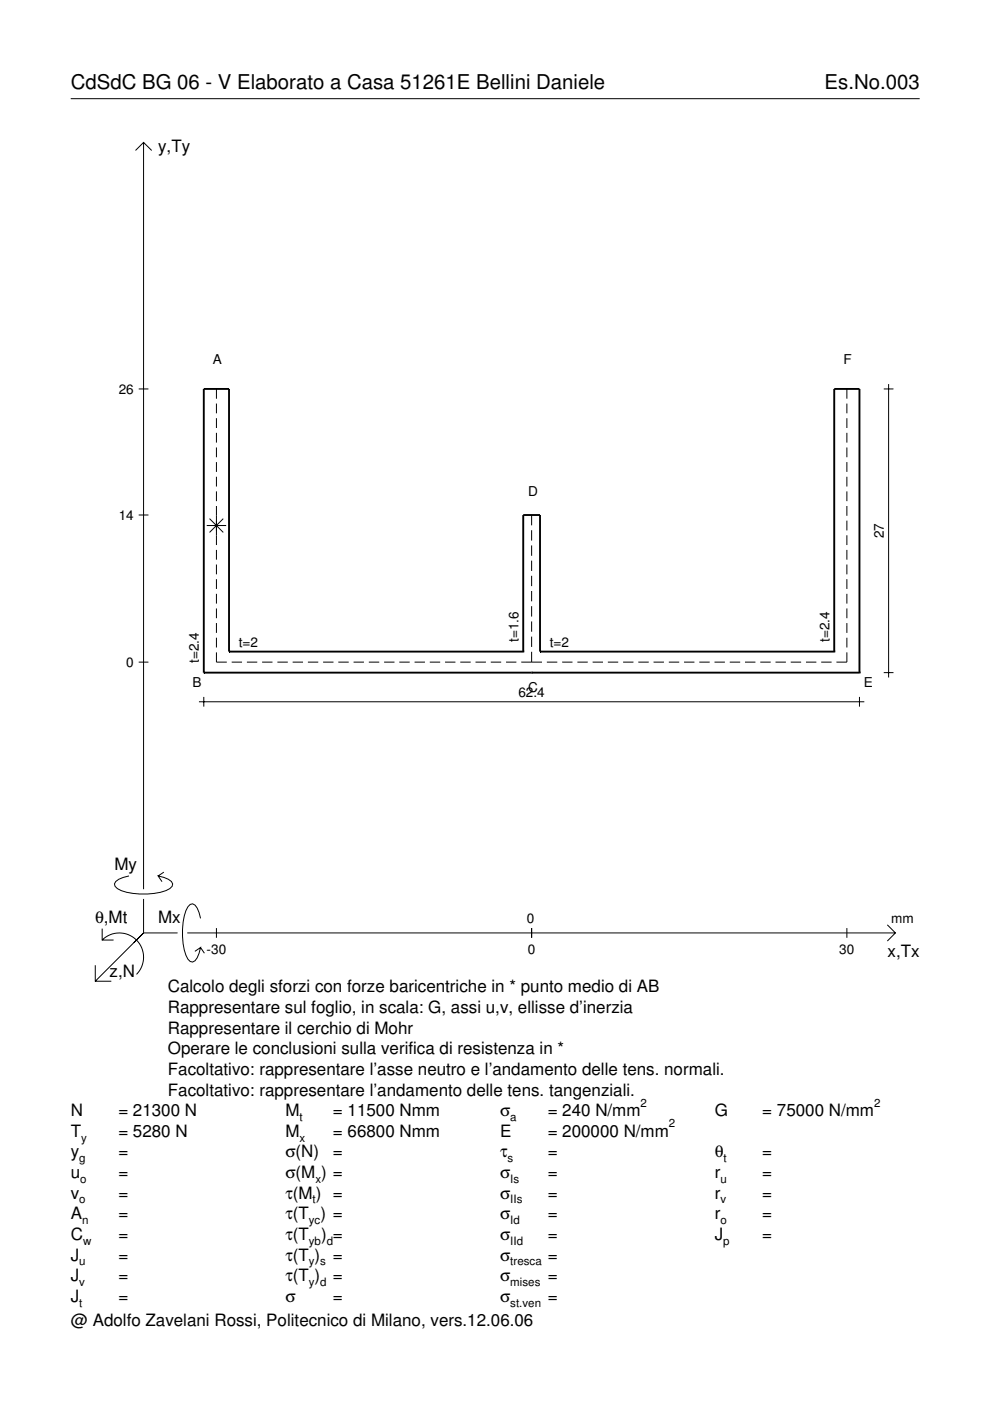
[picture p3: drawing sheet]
<svg xmlns="http://www.w3.org/2000/svg" width="210mm" height="297mm" viewBox="0 0 210 297" stroke-linecap="round" stroke-linejoin="round" font-family="sans-serif">
<g fill="none" stroke="#000" stroke-width=".21">
<path d="M15 20.9h180M28.7 31.9l1.7-1.7 1.8 1.7M30.4 30.2v158.3M29.4 82.5h2.1M45.9 82.5v2M45.9 85.6v2M45.9 88.7v2M45.9 91.8v2M45.9 94.9v2M45.9 98v2.1M179.6 82.5v2M179.6 85.6v2"/>
<path d="M179.6 88.7v2M179.6 91.8v2M179.6 94.9v2M179.6 98v2.1M187.4 82.5h2M188.4 81.4v62.2M29.4 109.2h2.1M43.8 111.4h4.1M44.4 110l2.9 2.9M45.9 101.1v2.1M45.9 104.2v2.1M45.9 107.3v8.3"/>
<path d="M45.9 116.6v2.1M45.9 119.7v2.1M47.3 110l-2.9 2.9M112.7 109.2v2.2M112.7 112.4v2.2M112.7 115.6v2.2M112.7 118.9v2.2M179.6 101.1v2.1M179.6 104.2v2.1M179.6 107.3v2.1M179.6 110.4v2.1M179.6 113.5v2.1"/>
<path d="M179.6 116.6v2.1M179.6 119.7v2.1M45.9 138.3v2.1h2.2M45.9 122.8v2.1M45.9 125.9v2.1M45.9 129v2.1M45.9 132.1v2.1M45.9 135.2v2.1M112.7 122.1v2.2M112.7 125.3v2.2M112.7 128.5v2.2M112.7 131.8v2.1"/>
<path d="M112.7 135v2.2M112.7 138.2v2.2M179.6 138.3v2.1h-2.3M179.6 122.8v2.1M179.6 125.9v2.1M179.6 129v2.1M179.6 132.1v2.1M179.6 135.2v2.1M29.4 140.4h2.1M42.2 148.8h141.1M43.2 147.8v2M49.1 140.4h2.2"/>
<path d="M52.3 140.4h2.2M55.6 140.4h2.2M58.8 140.4h2.2M62 140.4h2.2M65.3 140.4h2.2M68.5 140.4h2.2M71.7 140.4h2.2M75 140.4h2.2M78.2 140.4h2.2M81.4 140.4h2.2M84.7 140.4h2.2M87.9 140.4h2.2"/>
<path d="M91.1 140.4h2.2M94.4 140.4h2.2M97.6 140.4h2.2M100.8 140.4h2.2M104.1 140.4h2.2M107.3 140.4h2.2M110.5 140.4h4.4M115.9 140.4h2.3M119.2 140.4h2.2M122.4 140.4h2.2M125.6 140.4h2.2M128.9 140.4h2.2"/>
<path d="M132.1 140.4h2.2M135.3 140.4h2.2M138.6 140.4h2.2M141.8 140.4h2.2M145 140.4h2.2M148.3 140.4h2.2M151.5 140.4h2.2M154.7 140.4h2.2M158 140.4h2.2M161.2 140.4h2.2M164.4 140.4h2.2M167.7 140.4h2.2"/>
<path d="M170.9 140.4h2.2M174.1 140.4h2.2M182.2 147.8v2M187.4 142.6h2M21.7 199.3a5.1 5.1 0 0 1 7.2 0 5.1 5.1 0 0 1 0 7.3M21.7 196.9v2.4h2.4M27.3 185.7a3.6 3.6 0 0 0-3 1.7l.1 .5a5.6 5.6 0 0 0 3.8 1.5 13.4 13.4 0 0 0 7.8-1l.5-.5 .1-.5a3.6 3.6 0 0 0-3.1-1.7l.8 1.2M30.4 190.6v7.2M30.4 197.8l-10.2 10.2M30.4 197.8h7.2M34.7 184.9l-1.2 .8M39.7 197.8h150.1"/>
<path d="M42.5 194.7a3.6 3.6 0 0 0-1.7-3.1l-.5 .2a5.7 5.7 0 0 0-1.5 3.7 13.3 13.3 0 0 0 1 7.9l.5 .5 .5 .1a3.6 3.6 0 0 0 1.7-3.1l-1.2 .8M45.9 196.8v2M112.7 196.8v2M179.6 196.8v2M188.1 196.1l1.7 1.7-1.7 1.7M20.2 204.7v3.3h3.4M42.5 200.9l.8 1.2"/>
</g>
<g fill="none" stroke="#000" stroke-width=".4">
<path d="M48.6 138.2h.1M48.6 138.2v-55.7h-5.4v60.1M48.6 138.2h62.3M110.9 138.2h.1M110.9 138.2v-29h3.6v29M114.5 138.2h.1M114.5 138.2h62.4M176.9 138.2h.1M176.9 138.2v-55.7h5.3v60.1M43.2 142.6h.1M43.2 142.6h139M112.7 142.6h.1"/>
<path d="M182.2 142.6h.1"/>
</g>
<g font-size="4.3">
<text x="15" y="18.9">CdSdC BG 06 - V Elaborato a Casa 51261E Bellini Daniele</text>
<text x="174.8" y="18.9">Es.No.003</text>
</g>
<g font-size="3.6">
<text x="33.5" y="32.3">y,Ty</text>
<text x="24.3" y="184.4">My</text>
<text x="20.1" y="195.7">θ,Mt</text>
<text x="33.5" y="195.7">Mx</text>
<text x="188.2" y="203">x,Tx</text>
<text x="23.2" y="207.1">z,N</text>
<text x="35.6" y="210.4">Calcolo degli sforzi con forze baricentriche in * punto medio di AB</text>
<text x="35.6" y="214.8">Rappresentare sul foglio, in scala: G, assi u,v, ellisse d’inerzia</text>
<text x="35.6" y="219.2">Rappresentare il cerchio di Mohr</text>
<text x="35.6" y="223.5">Operare le conclusioni sulla verifica di resistenza in *</text>
<text x="35.6" y="227.9">Facoltativo: rappresentare l’asse neutro e l’andamento delle tens. normali.</text>
<text x="35.6" y="232.3">Facoltativo: rappresentare l’andamento delle tens. tangenziali.</text>
<text x="15" y="236.7">N</text>
<text x="25.1" y="236.7">= 21300 N</text>
<text x="60.5" y="236.7">M</text>
<text x="70.6" y="236.7">= 11500 Nmm</text>
<text x="106" y="236.7">σ</text>
<text x="116.1" y="236.7">= 240 N/mm</text>
<text x="151.5" y="236.7">G</text>
<text x="161.6" y="236.7">= 75000 N/mm</text>
<text x="15" y="245.4">y</text>
<text x="15" y="241">T</text>
<text x="25.1" y="241">= 5280 N</text>
<text x="25.1" y="245.4">=</text>
<text x="60.5" y="241">M</text>
<text x="60.5" y="245.4">σ(N)</text>
<text x="70.6" y="241">= 66800 Nmm</text>
<text x="70.6" y="245.4">=</text>
<text x="106" y="241">E</text>
<text x="106" y="245.4">τ</text>
<text x="116.1" y="245.4">=</text>
<text x="116.1" y="241">= 200000 N/mm</text>
<text x="151.5" y="245.4">θ</text>
<text x="161.6" y="245.4">=</text>
<text x="15" y="249.8">u</text>
<text x="25.1" y="249.8">=</text>
<text x="60.5" y="249.8">σ(M ) =</text>
<text x="106" y="249.8">σ</text>
<text x="116.1" y="249.8">=</text>
<text x="151.5" y="249.8">r</text>
<text x="161.6" y="249.8">=</text>
<text x="15" y="254.2">v</text>
<text x="25.1" y="254.2">=</text>
<text x="60.5" y="254.2">τ(M ) =</text>
<text x="106" y="254.2">σ</text>
<text x="116.1" y="254.2">=</text>
<text x="151.5" y="254.2">r</text>
<text x="161.6" y="254.2">=</text>
<text x="15" y="258.5">A</text>
<text x="15" y="262.9">C</text>
<text x="25.1" y="258.5">=</text>
<text x="25.1" y="262.9">=</text>
<text x="60.5" y="258.5">τ(T ) =</text>
<text x="60.5" y="262.9">τ(T</text>
<text x="68.1" y="262.9">) =</text>
<text x="106" y="258.5">σ</text>
<text x="106" y="262.9">σ</text>
<text x="116.1" y="258.5">=</text>
<text x="116.1" y="262.9">=</text>
<text x="151.5" y="258.5">r</text>
<text x="151.5" y="262.9">J</text>
<text x="161.6" y="258.5">=</text>
<text x="161.6" y="262.9">=</text>
<text x="15" y="267.3">J</text>
<text x="25.1" y="267.3">=</text>
<text x="60.5" y="267.3">τ(T )</text>
<text x="70.6" y="267.3">=</text>
<text x="106" y="267.3">σ</text>
<text x="116.1" y="267.3">=</text>
<text x="15" y="271.7">J</text>
<text x="25.1" y="271.7">=</text>
<text x="60.5" y="271.7">τ(T )</text>
<text x="70.6" y="271.7">=</text>
<text x="106" y="271.7">σ</text>
<text x="116.1" y="271.7">=</text>
<text x="15" y="281.2">@ Adolfo Zavelani Rossi, Politecnico di Milano, vers.12.06.06</text>
<text x="15" y="276">J</text>
<text x="25.1" y="276">=</text>
<text x="60.5" y="276">σ</text>
<text x="70.6" y="276">=</text>
<text x="106" y="276">σ</text>
<text x="116.1" y="276">=</text>
</g>
<g font-size="2.9">
<text x="45.1" y="77.3">A</text>
<text x="178.8" y="77.3">F</text>
<text x="25.2" y="83.5">26</text>
<text x="112" y="105.3">D</text>
<text x="25.2" y="110.2">14</text>
<text x="187.4" y="114.1" transform="rotate(-90 187.4 114.1)">27</text>
<text x="50.6" y="137.1">t=2</text>
<text x="109.9" y="136.1" transform="rotate(-90 109.9 136.1)">t=1.6</text>
<text x="116.6" y="137.1">t=2</text>
<text x="175.8" y="136.1" transform="rotate(-90 175.8 136.1)">t=2.4</text>
<text x="26.8" y="141.4">0</text>
<text x="42.2" y="140.6" transform="rotate(-90 42.2 140.6)">t=2.4</text>
<text x="40.8" y="145.6">B</text>
<text x="109.9" y="147.8">62.4</text>
<text x="112" y="146.8">C</text>
<text x="183.1" y="145.6">E</text>
<text x="111.7" y="195.7">0</text>
<text x="189" y="195.7">mm</text>
<text x="43.8" y="202.2">-30</text>
<text x="111.9" y="202.2">0</text>
<text x="178" y="202.2">30</text>
</g>
<g font-size="2.4">
<text x="63.5" y="237.7">t</text>
<text x="108.2" y="237.7">a</text>
<text x="135.8" y="234.7">2</text>
<text x="141.8" y="239">2</text>
<text x="185.3" y="234.7">2</text>
<text x="17.2" y="242">y</text>
<text x="63.5" y="242">x</text>
<text x="16.8" y="246.4">g</text>
<text x="17" y="250.8">o</text>
<text x="66.9" y="250.8">x</text>
<text x="107.6" y="246.4">s</text>
<text x="108.2" y="250.8">Is</text>
<text x="152.7" y="250.8">u</text>
<text x="153.4" y="246.4">t</text>
<text x="16.8" y="255.2">o</text>
<text x="66.3" y="255.2">t</text>
<text x="108.2" y="255.2">IIs</text>
<text x="152.7" y="255.2">v</text>
<text x="17.4" y="259.5">n</text>
<text x="17.6" y="263.9">w</text>
<text x="65.5" y="259.5">yc</text>
<text x="65.5" y="263.9">yb d</text>
<text x="108.2" y="259.5">Id</text>
<text x="108.2" y="263.9">IId</text>
<text x="152.7" y="259.5">o</text>
<text x="153.3" y="263.9">p</text>
<text x="16.8" y="268.3">u</text>
<text x="65.5" y="268.3">y s</text>
<text x="108.2" y="268.3">tresca</text>
<text x="16.8" y="272.7">v</text>
<text x="65.5" y="272.7">y d</text>
<text x="108.2" y="272.7">mises</text>
<text x="16.8" y="277">t</text>
<text x="108.2" y="277">st.ven</text>
</g>
</svg>
